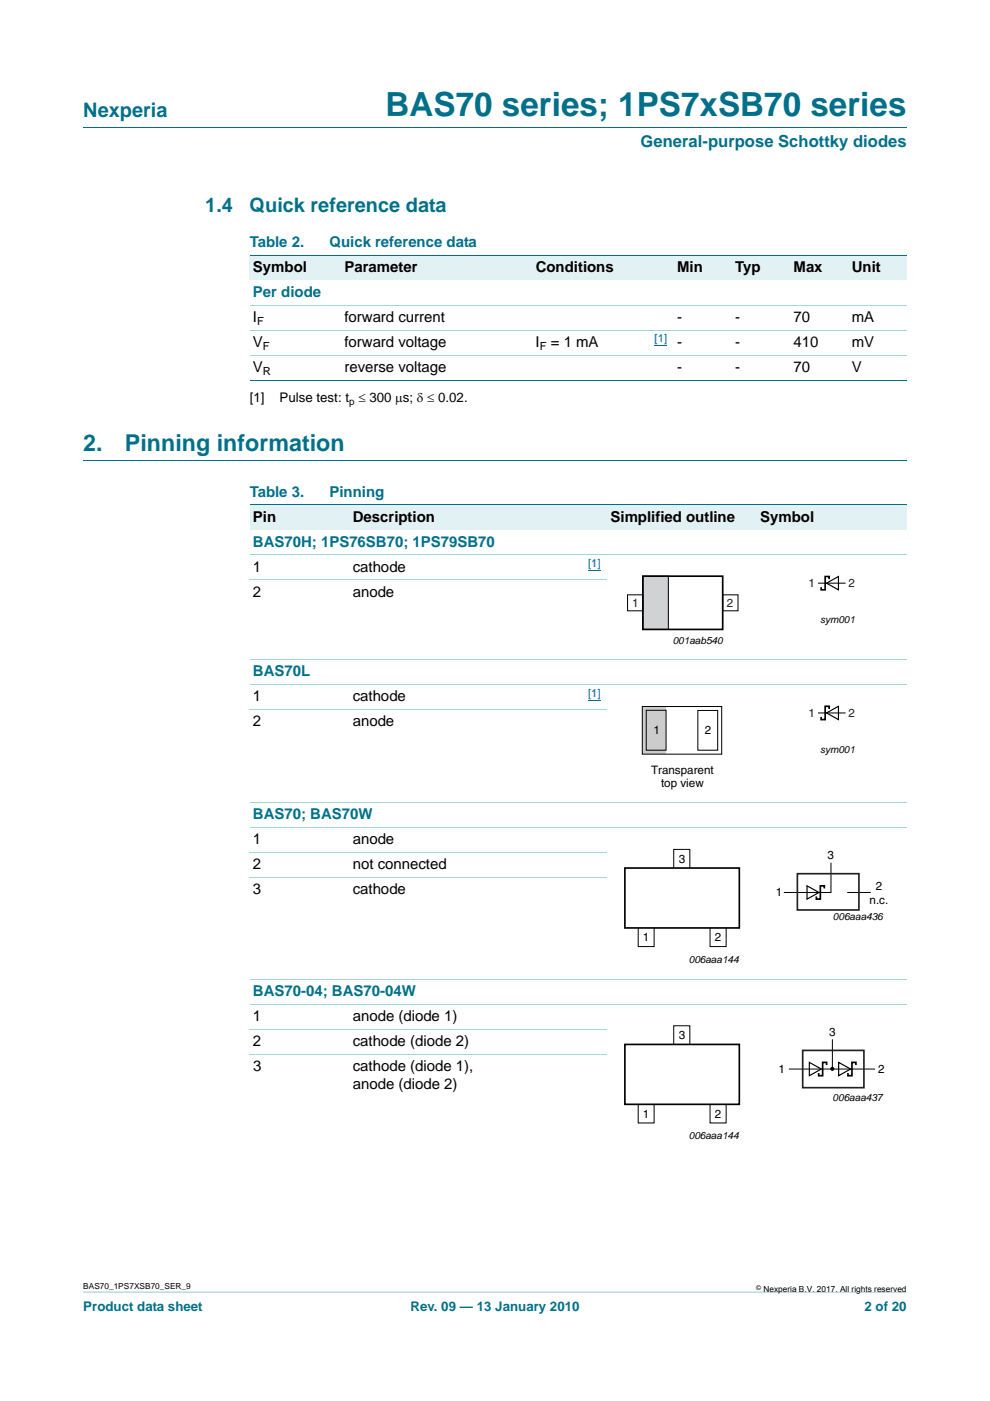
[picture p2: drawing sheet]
<svg xmlns="http://www.w3.org/2000/svg" width="210mm" height="297mm" viewBox="0 0 210 297" stroke-linecap="round" stroke-linejoin="round" font-family="sans-serif">
<path d="M17.7 273.9l174.6 .1z" fill="#00708a"/>
<path d="M17.7 27h174.6M17.7 97.5h174.6" fill="none" stroke="#00708a" stroke-width=".21"/>
<g fill="#e2f1f4">
<path d="M53 54.1h19.3v5.3h-19.3z"/>
<path d="M72.3 54.1h40.6v5.3h-40.6z"/>
<path d="M112.9 54.1h24.7v5.3h-24.7z"/>
<path d="M137.6 54.1h17.7v5.3h-17.7z"/>
<path d="M155.3 54.1h12.3v5.3h-12.3z"/>
<path d="M167.6 54.1h12.4v5.3h-12.4z"/>
<path d="M180 54.1h12.3v5.3h-12.3z"/>
</g>
<path d="M138.9 73.3h2.6" fill="none" stroke="#00f" stroke-width=".21"/>
<path d="M53 54.1h139.3M53 80.6h139.3" fill="none" stroke="#00708a" stroke-width=".21"/>
<path d="M53 64.7h139.3M53 70h139.3M53 75.3h139.3" fill="none" stroke="#a5d5dc" stroke-width=".21"/>
<g fill="#e2f1f4">
<path d="M53 107.1h21.1v5.3h-21.1z"/>
<path d="M74.1 107.1h44.1v5.3h-44.1z"/>
<path d="M118.2 107.1h42.3v5.3h-42.3z"/>
<path d="M160.5 107.1h31.8v5.3h-31.8z"/>
</g>
<path d="M124.7 120.9h2.7M124.7 148.4h2.7" fill="none" stroke="#00f" stroke-width=".21"/>
<path d="M53 107.1h139.3" fill="none" stroke="#00708a" stroke-width=".21"/>
<g fill="none" stroke="#a5d5dc" stroke-width=".21">
<path d="M53 117.6h139.3M53 122.9h75.8M53 139.9h139.3M53 145.2h139.3M53 150.5h75.8M53 170.2h139.3M53 175.5h139.3M53 180.8h75.8M53 186.1h75.8M53 207.6h139.3M53 212.9h139.3M53 218.2h75.8"/>
<path d="M53 223.5h75.8"/>
</g>
<path d="M136.4 122.2h5.4v11.3h-5.4z" fill="#d1d2d4" stroke="#000" stroke-width=".21"/>
<path d="M136.4 122.2h16.9v11.3h-16.9zM175.9 122.8v-.6h-.9v2.9h-.8v-.6" fill="none" stroke="#000" stroke-width=".35"/>
<path d="M133.1 126.1h3.3v3.4h-3.3zM153.3 126.1h3.2v3.4h-3.2zM173.6 123.6h5.6" fill="none" stroke="#000" stroke-width=".21"/>
<path d="M175.3 123.6l2.5-1.4v2.9z" fill="none" stroke="#000" stroke-width=".25"/>
<path d="M136.2 149.8h5.1v10.1h-5.1z" fill="#ccc"/>
<g fill="none" stroke="#000" stroke-width=".21">
<path d="M136.2 149.8h16.9v10.1h-16.9zM137.1 150.6h4.2v8.5h-4.2zM148 150.6h4.2v8.5h-4.2zM173.6 151.2h5.6M135.4 196.7v4h3.3v-4M142.9 184v-3.9h3.4v3.9M154 196.7v4h-3.4v-3.9M176.3 183v6.2h-9.9M179.7 189.2h5M135.4 234.1v4h3.3v-4M142.9 221.4v-3.9h3.4v3.9M154 234.1v4h-3.4v-4"/>
<path d="M167.4 226.7h18.1M176.6 220.3v6.2"/>
</g>
<path d="M175.3 151.2l2.5-1.4v2.8zM171.2 187.8l2.5 1.4-2.5 1.4zM171.7 225.2l2.5 1.5-2.5 1.4zM177.9 225.2l2.5 1.5-2.5 1.4z" fill="none" stroke="#000" stroke-width=".25"/>
<path d="M175.9 150.3v-.5h-.9v2.8h-.8v-.6M132.5 184h24.3v12.7h-24.3zM174.8 188.4v-.6h-.8v2.8h-.9v-.5M132.5 221.4h24.3v12.7h-24.3zM175.3 225.8v-.6h-.8v2.9h-.9v-.6M181.5 225.8v-.6h-.8v2.9h-.9v-.6" fill="none" stroke="#000" stroke-width=".35"/>
<path d="M169.1 185.2h13.1v7.7h-13.1zM170.3 222.7h12.9v7.9h-12.9z" fill="none" stroke="#231f20" stroke-width=".35"/>
<circle cx="176.5" cy="226.6" r=".32" fill="#000" stroke="#000" stroke-width=".21"/>
<text font-size="7" fill="#00708a" x="81.8" y="24.6">BAS70 series; 1PS7xSB70 series</text>
<g font-size="4.9" fill="#00708a">
<text x="17.7" y="95.5">2.</text>
<text x="26.5" y="95.5">Pinning information</text>
</g>
<g font-size="4.2" fill="#00708a">
<text x="17.7" y="24.9">Nexperia</text>
<text x="43.5" y="45">1.4</text>
<text x="52.9" y="45">Quick reference data</text>
</g>
<text font-size="3.5" fill="#00708a" x="135.9" y="31.1">General-purpose Schottky diodes</text>
<g font-size="3.2" fill="#00708a">
<text x="53" y="52.4">Table 2.</text>
<text x="69.9" y="52.4">Quick reference data</text>
<text x="53.7" y="63">Per diode</text>
<text x="53" y="105.3">Table 3.</text>
<text x="69.9" y="105.3">Pinning</text>
<text x="53.7" y="115.9">BAS70H; 1PS76SB70; 1PS79SB70</text>
<text x="53.7" y="143.4">BAS70L</text>
<text x="53.7" y="173.7">BAS70; BAS70W</text>
<text x="53.7" y="211.1">BAS70-04; BAS70-04W</text>
</g>
<g font-size="3.2">
<text x="53.7" y="57.7">Symbol</text>
<text x="73.1" y="57.7">Parameter</text>
<text x="113.6" y="57.7">Conditions</text>
<text x="143.6" y="57.7">Min</text>
<text x="156" y="57.7">Typ</text>
<text x="168.3" y="57.7">Max</text>
<text x="180.7" y="57.7">Unit</text>
<text x="53.7" y="68.3">I</text>
<text x="73.1" y="68.3">forward current</text>
<text x="143.6" y="68.3">-</text>
<text x="155.9" y="68.3">-</text>
<text x="168.3" y="68.3">70</text>
<text x="180.7" y="68.3">mA</text>
<text x="53.7" y="73.6">V</text>
<text x="73.1" y="73.6">forward voltage</text>
<text x="113.6" y="73.6">I</text>
<text x="116.8" y="73.6">= 1 mA</text>
<text x="143.6" y="73.6">-</text>
<text x="156" y="73.6">-</text>
<text x="168.3" y="73.6">410</text>
<text x="180.7" y="73.6">mV</text>
<text x="53.7" y="78.8">V</text>
<text x="73.1" y="78.8">reverse voltage</text>
<text x="143.6" y="78.8">-</text>
<text x="155.9" y="78.8">-</text>
<text x="168.3" y="78.8">70</text>
<text x="180.6" y="78.8">V</text>
<text x="53.7" y="110.6">Pin</text>
<text x="74.8" y="110.6">Description</text>
<text x="129.5" y="110.6">Simplified outline</text>
<text x="161.2" y="110.6">Symbol</text>
<text x="53.7" y="121.2">1</text>
<text x="74.8" y="121.2">cathode</text>
<text x="53.7" y="126.5">2</text>
<text x="74.8" y="126.5">anode</text>
<text x="53.7" y="148.7">1</text>
<text x="74.8" y="148.7">cathode</text>
<text x="53.7" y="154">2</text>
<text x="74.8" y="154">anode</text>
<text x="53.7" y="179">1</text>
<text x="74.8" y="179">anode</text>
<text x="53.7" y="184.3">2</text>
<text x="74.8" y="184.3">not connected</text>
<text x="53.7" y="189.6">3</text>
<text x="74.8" y="189.6">cathode</text>
<text x="53.7" y="216.4">1</text>
<text x="53.7" y="221.7">2</text>
<text x="74.8" y="216.4">anode (diode 1)</text>
<text x="74.8" y="221.7">cathode (diode 2)</text>
<text x="53.7" y="227">3</text>
<text x="74.8" y="227">cathode (diode 1),</text>
<text x="74.8" y="230.9">anode (diode 2)</text>
</g>
<g font-size="2.8">
<text x="53" y="85.3">[1]</text>
<text x="59.3" y="85.3">Pulse test: t ≤ 300 μs; δ ≤ 0.02.</text>
</g>
<g font-size="2.8" fill="#00708a">
<text x="17.7" y="277.9">Product data sheet</text>
<text x="87.1" y="277.9">Rev. 09 — 13 January 2010</text>
<text x="183.4" y="277.9">2 of 20</text>
</g>
<g font-size="2.5" fill="#231f20">
<text x="171.5" y="124.5">1</text>
<text x="180" y="124.5">2</text>
<text x="134.1" y="128.7">1</text>
<text x="154.1" y="128.7">2</text>
<text x="171.5" y="152">1</text>
<text x="180" y="152">2</text>
</g>
<g font-size="2.5">
<text x="138.6" y="155.7">1</text>
<text x="149.5" y="155.7">2</text>
<text x="138.1" y="164.2">Transparent</text>
<text x="140.2" y="166.8">top view</text>
<text x="144" y="182.9">3</text>
<text x="175.5" y="182.2">3</text>
<text x="164.6" y="190">1</text>
<text x="184.4" y="191.7">n.c.</text>
<text x="185.7" y="188.7">2</text>
<text x="136.4" y="199.6">1</text>
<text x="151.6" y="199.6">2</text>
<text x="144" y="220.3">3</text>
<text x="175.9" y="219.7">3</text>
<text x="165.1" y="227.5">1</text>
<text x="186.3" y="227.5">2</text>
<text x="136.4" y="237">1</text>
<text x="151.6" y="237">2</text>
</g>
<g font-size="2.4">
<text x="54.5" y="68.8">F</text>
<text x="55.8" y="74.1">F</text>
<text x="114.5" y="74.1">F</text>
<text x="55.8" y="79.4">R</text>
</g>
<g font-size="2.4" fill="#00f">
<text x="138.9" y="72.6">[1]</text>
<text x="124.7" y="120.2">[1]</text>
<text x="124.7" y="147.7">[1]</text>
</g>
<g font-size="2.1">
<text x="74" y="85.8">p</text>
<text x="142.7" y="136.5">001aab540</text>
<text x="173.9" y="132.1">sym001</text>
<text x="173.9" y="159.6">sym001</text>
<text x="176.7" y="195.1">006aaa436</text>
<text x="146.1" y="204.1">006aaa144</text>
<text x="176.6" y="233.4">006aaa437</text>
<text x="146.1" y="241.5">006aaa144</text>
</g>
<g font-size="1.8">
<text x="17.7" y="273.3">BAS70_1PS7XSB70_SER_9</text>
<text x="161.9" y="273.9">Nexperia B.V. 2017. All rights reserved</text>
</g>
<text font-size="1.4" x="160.4" y="273.4">©</text>
</svg>
